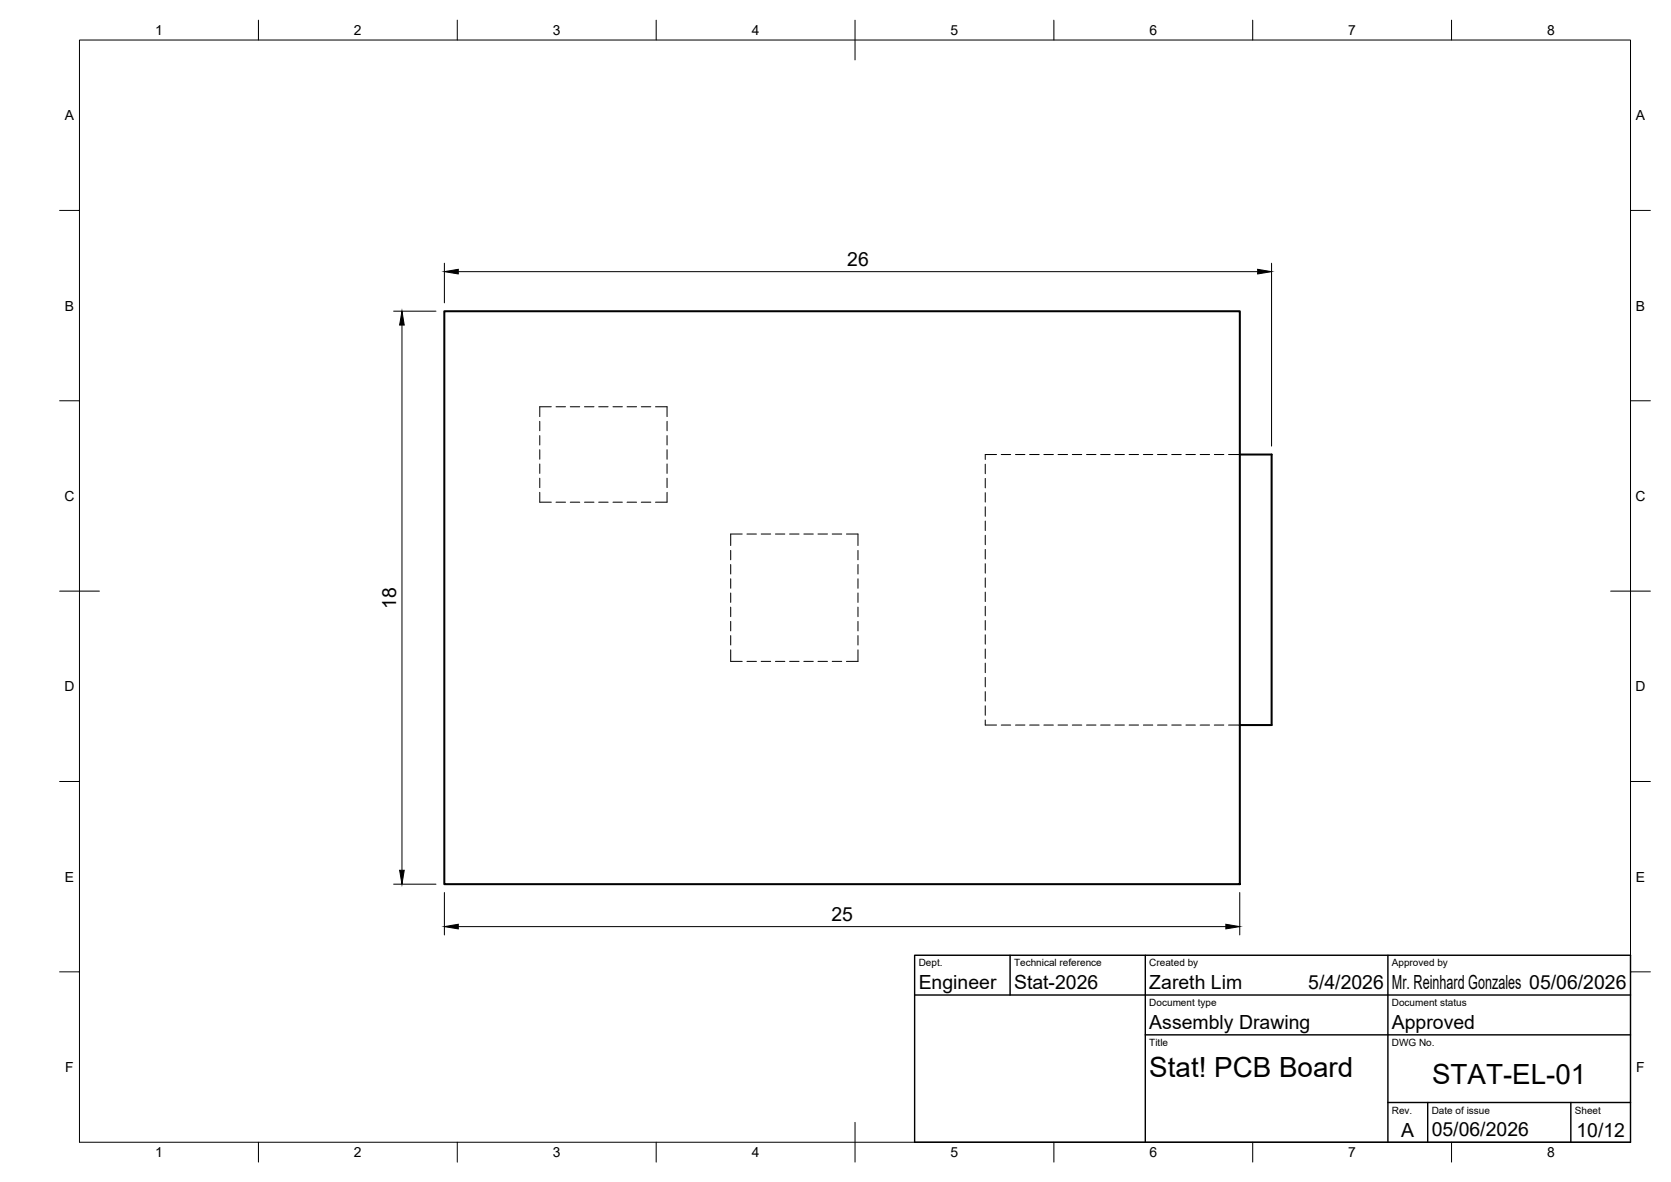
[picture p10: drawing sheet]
<svg xmlns="http://www.w3.org/2000/svg" width="420mm" height="297mm" viewBox="0 0 420 297" stroke-linecap="round" stroke-linejoin="round" font-family="sans-serif">
<!-- layer: Visible -->
<path d="M111.7 78.2h200v144h-200zM311.7 114.2h8v68h-8" fill="none" stroke="#000" stroke-width=".51"/>
<!-- layer: Hidden -->
<g fill="none" stroke="#000" stroke-width=".25">
<path d="M135.7 105.9v2.4M135.7 109.5v2.3M135.7 113v2.4M135.7 116.6v2.4M138.6 102.2h-2.9v2.5M139.8 102.2h2.4M143.4 102.2h2.4M147 102.2h2.4M150.5 102.2h2.4M154.1 102.2h2.4M157.7 102.2h2.4M161.2 102.2h2.4"/>
<path d="M164.8 102.2h2.9v2.5M167.7 105.9v2.4M167.7 109.5v2.3M167.7 113v2.4M167.7 116.6v2.4M247.7 116.7v2.3M250.6 114.2h-2.9v1.3M251.8 114.2h2.3M255.3 114.2h2.4M258.9 114.2h2.4M262.5 114.2h2.4M266 114.2h2.4"/>
<path d="M269.6 114.2h2.4M273.2 114.2h2.4M276.8 114.2h2.3M280.3 114.2h2.4M283.9 114.2h2.4M287.5 114.2h2.4M291 114.2h2.4M294.6 114.2h2.4M298.2 114.2h2.4M301.8 114.2h2.3M305.3 114.2h2.4M308.9 114.2h2.8"/>
<path d="M135.7 120.2v2.3M135.7 123.7v2.5h2.9M139.8 126.2h2.4M143.4 126.2h2.4M147 126.2h2.4M150.5 126.2h2.4M154.1 126.2h2.4M157.7 126.2h2.4M161.2 126.2h2.4M167.7 123.7v2.5h-2.9M167.7 120.2v2.3M183.7 138.3v2.4"/>
<path d="M186.6 134.2h-2.9v2.9M187.8 134.2h2.4M191.4 134.2h2.4M195 134.2h2.3M198.5 134.2h2.4M202.1 134.2h2.4M205.7 134.2h2.4M209.3 134.2h2.3M212.8 134.2h2.9v2.9M215.7 138.3v2.4M247.7 120.2v2.4M247.7 123.8v2.4"/>
<path d="M247.7 127.4v2.4M247.7 130.9v2.4M247.7 134.5v2.4M247.7 138.1v2.4M183.7 141.9v2.4M183.7 145.4v2.4M183.7 149v2.4M183.7 152.6v2.4M183.7 156.2v2.3M183.7 159.7v2.4M215.7 141.9v2.4M215.7 145.4v2.4"/>
<path d="M215.7 149v2.4M215.7 152.6v2.4M215.7 156.2v2.3M215.7 159.7v2.4M247.7 141.7v2.3M247.7 145.2v2.4M247.7 148.8v2.4M247.7 152.4v2.4M247.7 155.9v2.4M247.7 159.5v2.4M183.7 163.3v2.9h2.9M187.8 166.2h2.4"/>
<path d="M191.4 166.2h2.4M195 166.2h2.3M198.5 166.2h2.4M202.1 166.2h2.4M205.7 166.2h2.4M209.3 166.2h2.3M215.7 163.3v2.9h-2.9M247.7 163.1v2.4M247.7 166.7v2.3M247.7 170.2v2.4M247.7 173.8v2.4M247.7 177.4v2.4"/>
<path d="M247.7 180.9v1.3h2.9M251.8 182.2h2.3M255.3 182.2h2.4M258.9 182.2h2.4M262.5 182.2h2.4M266 182.2h2.4M269.6 182.2h2.4M273.2 182.2h2.4M276.8 182.2h2.3M280.3 182.2h2.4M283.9 182.2h2.4M287.5 182.2h2.4"/>
<path d="M291 182.2h2.4M294.6 182.2h2.4M298.2 182.2h2.4M301.8 182.2h2.3M305.3 182.2h2.4M308.9 182.2h2.8"/>
</g>
<!-- layer: BORDER -->
<g fill="none" stroke="#000" stroke-width=".25">
<path d="M20 10.1h390v276.9h-390zM65 5.1v5M115 5.1v5M165 5.1v5M215 5.1v10M265 5.1v5M315 5.1v5M365 5.1v5M15 52.9h5M410 52.9h5M15 100.7h5M410 100.7h5"/>
<path d="M15 148.6h10M405 148.6h10M15 196.4h5M410 196.4h5M15 244.2h5M410 244.2h5M65 287v5M115 287v5M165 287v5M215 282.1v9.9M265 287v5M315 287v5"/>
<path d="M365 287v5"/>
</g>
<!-- layer: TITLEBLOCK -->
<path d="M230 240.1h180v46.9h-180zM230 250h180M254 240.1v9.9M288 240.1v46.9M349 240.1v46.9M288 260.1h122M349 277.1h61M359 277.1v9.9M395 277.1v9.9" fill="none" stroke="#000" stroke-width=".36"/>
<!-- layer: FD_Dimensions -->
<path d="M99 78.2h10.6M111.7 66.2v9.9M115.2 68.3h201M319.7 66.2v45.9M101.1 81.7v137M99 222.2h10.6M111.7 224.3v10.7M115.2 232.9h193M311.7 224.3v10.7" fill="none" stroke="#000" stroke-width=".25"/>
<path d="M111.7 68.3l3.5-.6v1.1zM316.2 67.7l3.5 .6-3.5 .5zM101.1 78.2l.5 3.5h-1.1zM100.5 218.7h1.1l-.5 3.5zM111.7 232.9l3.5-.6v1.1zM308.2 232.3l3.5 .6-3.5 .5z" fill="#000" stroke="#000" stroke-width=".25"/>
<g font-size="7">
<text x="289" y="270.6">Stat! PCB Board</text>
<text x="360.1" y="272.3">STAT-EL-01</text>
</g>
<g font-size="4.9">
<text x="213" y="66.8">26</text>
<text x="99.6" y="153.1" transform="rotate(-90 99.6 153.1)">18</text>
<text x="209" y="231.4">25</text>
<text x="231" y="248.5">Engineer</text>
<text x="255" y="248.5">Stat-2026</text>
<text x="289" y="248.5">Zareth Lim</text>
<text x="329" y="248.5">5/4/2026</text>
<text x="350" y="248.5">Mr. Reinhard Gonzales 05/06/2026</text>
<text x="289" y="258.6">Assembly Drawing</text>
<text x="350" y="258.6">Approved</text>
<text x="352.3" y="285.7">A</text>
<text x="360" y="285.5">05/06/2026</text>
<text x="396.4" y="285.7">10/12</text>
</g>
<g font-size="3.5">
<text x="39" y="8.8">1</text>
<text x="89" y="8.8">2</text>
<text x="139" y="8.8">3</text>
<text x="189" y="8.8">4</text>
<text x="239" y="8.8">5</text>
<text x="289" y="8.8">6</text>
<text x="339" y="8.8">7</text>
<text x="389" y="8.8">8</text>
<text x="16.3" y="30.2">A</text>
<text x="411.3" y="30.2">A</text>
<text x="16.3" y="78">B</text>
<text x="411.3" y="78">B</text>
<text x="16.2" y="125.9">C</text>
<text x="411.2" y="125.9">C</text>
<text x="16.2" y="173.7">D</text>
<text x="411.2" y="173.7">D</text>
<text x="16.3" y="221.6">E</text>
<text x="411.3" y="221.6">E</text>
<text x="16.4" y="269.4">F</text>
<text x="411.4" y="269.4">F</text>
<text x="39" y="290.8">1</text>
<text x="89" y="290.8">2</text>
<text x="139" y="290.8">3</text>
<text x="189" y="290.8">4</text>
<text x="239" y="290.8">5</text>
<text x="289" y="290.8">6</text>
<text x="339" y="290.8">7</text>
<text x="389" y="290.8">8</text>
</g>
<g font-size="2.5">
<text x="231" y="242.9">Dept.</text>
<text x="255" y="242.9">Technical reference</text>
<text x="289" y="242.9">Created by</text>
<text x="350" y="242.9">Approved by</text>
<text x="289" y="252.8">Document type</text>
<text x="350" y="252.8">Document status</text>
<text x="289" y="262.9">Title</text>
<text x="350" y="262.9">DWG No.</text>
<text x="350" y="279.9">Rev.</text>
<text x="360" y="279.9">Date of issue</text>
<text x="396" y="279.9">Sheet</text>
</g>
</svg>
